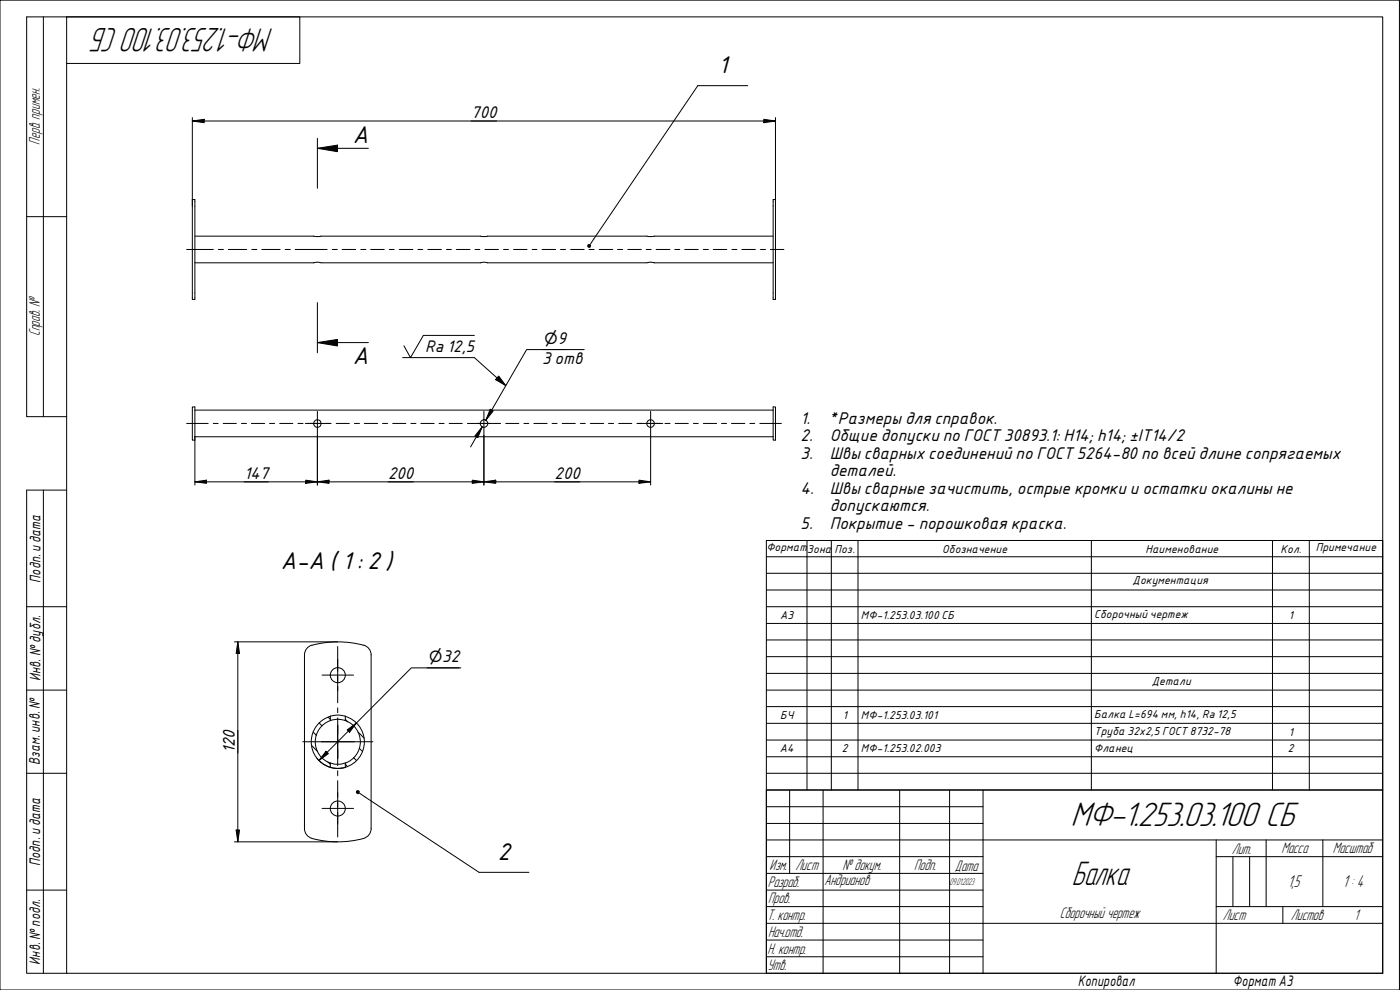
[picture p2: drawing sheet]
<svg xmlns="http://www.w3.org/2000/svg" width="420mm" height="297mm" viewBox="0 0 420 297" stroke-linecap="round" stroke-linejoin="round" font-family="sans-serif">
<g fill="none" stroke="#000" stroke-width=".3">
<path d="M0 0h420v297h-420zM13 5.1v119.9M20 5.1h395v286.9h-395zM20 19h70v-13.9h-82v119.9h12M57.7 36.3l3.6-.5v1zM57.7 35.3v54.5h.8v-29.9h-.8M57.7 36.3h175M224.4 25.7h-15l-32.2 47.6M229.2 35.8l3.5 .5-3.5 .5zM232.7 35.3v54.5h-.7v-29.9h.7M95.3 44.5l6-1v2zM95.3 41.5v15"/>
<path d="M95.3 44.5h15.3M8 65h12M56 74.9h8M58.5 70.9h173.5M58.5 78.9h35.7l.9-.2 1.2 .2h47.9l.8-.2 1.3 .2h47.9l.8-.2 1.3 .2h35.7M65.5 74.9h1.6M68.5 74.9h5.5M75.6 74.9h1.5M78.5 74.9h5.6M85.6 74.9h1.5M88.6 74.9h9.6M99.7 74.9h1.5"/>
<path d="M102.7 74.9h4M108.3 74.9h1.5M111.3 74.9h4M116.8 74.9h1.5M119.8 74.9h4.1M125.4 74.9h1.5M128.4 74.9h4.1M134 74.9h1.4M137 74.9h4M142.6 74.9h1.4M145.5 74.9h4.1M151.1 74.9h1.5"/>
<path d="M154.1 74.9h4.1M159.7 74.9h1.5M162.7 74.9h4.1M168.2 74.9h1.5M171.3 74.9h4M176.8 74.9h1.5M179.8 74.9h4.1M185.4 74.9h1.5M188.4 74.9h4.1M193.9 74.9h1.6M196.9 74.9h4.1M202.5 74.9h1.5"/>
<path d="M205.5 74.9h4.1M211.1 74.9h1.5M214.1 74.9h4M219.6 74.9h1.6M222.6 74.9h4.1M228.2 74.9h1.5M231.2 74.9h4.1M95.3 90.8v15M95.3 102.8l6-1v2zM95.3 102.8h15.3M120.8 107.3h21.6l9.4 8.4M142.4 100.6h-15.3l-3.9 6.7-2-3.6"/>
<path d="M149.7 112.8l2.1 2.9-3.1-1.8zM162.8 104.9h7.1M175.3 104.9h-17.2l-12.3 21.2 1.8-3.1M56 127h6.5M58.5 132.1h-.8v-10h.8v23.4M58.5 123h173.5M58.5 131h173.5M64 127h1.5M67 127h3.9M72.5 127h1.5M75.4 127h4M80.9 127h1.5"/>
<path d="M83.9 127h4M89.4 127h1.5M91.6 127h7.8M95.3 123.4v22.1M100.9 127h3.9M106.4 127h1.5M109.3 127h4M114.8 127h1.5M117.9 127h3.9M123.3 127h1.5M126.3 127h4M131.8 127h1.5"/>
<path d="M134.8 127h3.9M140.3 127h9.9M144.7 128.1l-1.3 3.2-.9-.4zM144.7 128.1l-3.5 6M145.2 123.4v22.1M147.1 122.8l.9 .5-2.2 2.8zM151.8 127h3.9M157.2 127h1.5M160.2 127h4M165.7 127h1.5M168.7 127h4M174.2 127h1.4"/>
<path d="M177.2 127h4M182.6 127h1.6M185.7 127h3.9M191.1 127h7.8M195.3 123.4v22.1M199.6 127h1.5M202.6 127h4M208.1 127h1.5M211.1 127h4M216.5 127h1.6M219.5 127h4M225 127h1.5"/>
<path d="M228 127h6.5M232 122.1h.7v10h-.7zM13 147.1v144.9M20 147.1h-12v144.9h12M58.5 144.6l3.5-.5v.9zM58.5 144.6h136.8M91.8 144.1l3.5 .5-3.5 .4zM95.3 144.6l3.4-.5v.9zM141.7 144.1l3.5 .5-3.5 .4zM145.2 144.6l3.6-.5v.9zM191.8 144.1l3.5 .5-3.5 .4zM230 167.1v-4.9h185v129.8"/>
<path d="M230 167.1v69.9h185h-185v55h185M230 167.1h185M230 172h185M230 177h185M242.2 162.2v74.8M249.5 162.2v74.8M257.5 162.2v74.8M327.5 162.2v74.8M381.9 162.2v74.8M392.9 162.2v74.8M8 182h12M70.4 192.6h30.9"/>
<path d="M71.4 192.6l.5 3.5h-1zM71.4 192.6v60M91.4 196.5v52.1l.2 1.1 .6 1 1.4 .8M91.4 196.5a3.3 3.3 0 0 1 3.5-3.2 29.7 29.7 0 0 1 14.8 .5l1.2 1.1 .5 1.6M101.3 194v16.9M111.4 196.5v52.1a3.4 3.4 0 0 1-3.5 3.3 30 30 0 0 1-14.3-.3M230 182h185M230 187.1h185M230 192h185M230 197h185M8 207.1h12M94 219.6l.9 1"/>
<path d="M95.8 216.9l.8 .9M96.6 202.6h9.5M98.5 215.2l.6 .6M99.1 216.2v-1.3a8.2 8.2 0 0 1 4.5 0v1.3M99.1 216.2a6.9 6.9 0 0 1 4.5 0M99.1 216.2a6.8 6.8 0 0 0-4.5 6.4 6.8 6.8 0 0 0 4.5 6.4M99.1 214.9a8 8 0 0 0-5.7 7.7 8 8 0 0 0 5.7 7.6M101.3 212.4v1.5M101.3 215.4v14.3M103.6 214.9a8 8 0 0 1 5.7 7.7 8 8 0 0 1-5.7 7.6M103.6 215.8l.7 .8M103.6 216.2a6.8 6.8 0 0 1 4.5 6.4 6.8 6.8 0 0 1-4.5 6.4"/>
<path d="M104.2 219l2.8-2.1-2.1 2.8zM107.4 219.6l1.9 1.9M128.1 200.4h9.7M138.3 200.4h-14.9l-27.7 27.8M230 207.1h185M230 202h185M230 212h185M230 217h185M8 232h12M90.9 222.6h21M93.5 223.6l1.8 1.9M95.1 227.5a8 8 0 0 0 6.2 3.1"/>
<path d="M97.9 225.4l.7 .7-2.9 2.1zM98.4 228.6l.7 .7M99.1 230.2a8.2 8.2 0 0 0 4.5 0M99.1 230.2v-1.3a6.9 6.9 0 0 0 4.5 0v1.3M101.3 231.3v1.5M101.3 234.2v16.9M103.6 230.2l-2.1 .4M103.6 229.3l.7 .7M106.1 227.3l.9 .9M107.8 224.5l1 1M107.9 238l35.9 23.7h15M230 232h185"/>
<path d="M230 222h185M230 227.1h185M237 237v25.1M247 237v55M270 237v55M285 237v55M295 237v55M70.4 252.6h30.9M70.9 249h1l-.5 3.6zM96.6 242.6h9.5M230 257h65M230 252h185"/>
<path d="M230 242h65M230 247.1h65M365 257h50M365 252v40M370 257v15M375 257v15M380 252v20M397 252v20M8 267.1h12M230 272h65M230 277h185M230 262.1h65"/>
<path d="M230 267.1h65M365 272h50M385 272v5M230 282.1h65M230 287.1h65"/>
<circle cx="95.2" cy="127.1" r="1.11"/>
<circle cx="145.3" cy="127.1" r="1.11"/>
<circle cx="195.2" cy="127.1" r="1.11"/>
<circle cx="101.4" cy="202.6" r="2.25"/>
<circle cx="101.4" cy="242.6" r="2.25"/>
</g>
<g fill="#000">
<path d="M57.7 36.3l3.6-.5v1z" fill-rule="evenodd"/>
<path d="M229.2 35.8l3.5 .5-3.5 .5z" fill-rule="evenodd"/>
<path d="M95.3 44.5l6-1v2z" fill-rule="evenodd"/>
<path d="M176.3 73.5l.4-.3 .5 .1 .2 .3-.1 .6-.4 .2-.4-.1-.3-.4z" fill-rule="evenodd"/>
<path d="M95.3 102.8l6-1v2z" fill-rule="evenodd"/>
<path d="M149.7 112.8l2.1 2.9-3.1-1.8z" fill-rule="evenodd"/>
<path d="M144.7 128.1l-1.3 3.2-.9-.4z" fill-rule="evenodd"/>
<path d="M147.1 122.8l.9 .5-2.2 2.8z" fill-rule="evenodd"/>
<path d="M58.5 144.6l3.5-.5v.9z" fill-rule="evenodd"/>
<path d="M91.8 144.1l3.5 .5-3.5 .4z" fill-rule="evenodd"/>
<path d="M95.3 144.6l3.4-.5v.9z" fill-rule="evenodd"/>
<path d="M141.7 144.1l3.5 .5-3.5 .4z" fill-rule="evenodd"/>
<path d="M145.2 144.6l3.6-.5v.9z" fill-rule="evenodd"/>
<path d="M191.8 144.1l3.5 .5-3.5 .4z" fill-rule="evenodd"/>
<path d="M71.4 192.6l.5 3.5h-1z" fill-rule="evenodd"/>
<path d="M104.2 219l2.8-2.1-2.1 2.8z" fill-rule="evenodd"/>
<path d="M97.9 225.4l.7 .7-2.9 2.1z" fill-rule="evenodd"/>
<path d="M106.9 237.3l.4-.3 .5 .2 .2 .3-.1 .5-.4 .3-.4-.1-.3-.4z" fill-rule="evenodd"/>
<path d="M70.9 249h1l-.5 3.6z" fill-rule="evenodd"/>
</g>
<g font-size="10.7">
<text x="82.1" y="8.5" transform="rotate(180 82.1 8.5)">МФ-1.253.03.100 СБ</text>
<text x="321.4" y="248">МФ-1.253.03.100 СБ</text>
<text x="321.7" y="265.5">Балка</text>
</g>
<g font-size="7">
<text x="215.6" y="22">1</text>
<text x="105.9" y="43">A</text>
<text x="105.9" y="109.3">A</text>
<text x="84.3" y="170.7">A-A ( 1 : 2 )</text>
<text x="149.4" y="258">2</text>
</g>
<g font-size="5.4">
<text x="386.5" y="266">1,5</text>
<text x="403" y="266.2">1 : 4</text>
</g>
<g font-size="4.9">
<text x="141.4" y="35.4">700</text>
<text x="162.8" y="103.2">⌀9</text>
<text x="162.8" y="109.3">3отв</text>
<text x="240.3" y="127.1">1.</text>
<text x="249" y="127.1">*Размеры для справок.</text>
<text x="240.3" y="132.4">2.</text>
<text x="240.3" y="137.6">3.</text>
<text x="249" y="137.6">Швы сварных соединений по ГОСТ5264-80 по всей длине сопрягаемых</text>
<text x="249" y="132.4">Общие допуски по ГОСТ30893.1: Н14; h14; ±IT14/2</text>
<text x="73.3" y="143.6">147</text>
<text x="116.5" y="143.7">200</text>
<text x="166.4" y="143.7">200</text>
<text x="249" y="142.9">деталей.</text>
<text x="240.3" y="148.1">4.</text>
<text x="249" y="148.1">Швы сварные зачистить, острые кромки и остатки окалины не</text>
<text x="249" y="153.3">допускаются.</text>
<text x="240.3" y="158.6">5.</text>
<text x="249" y="158.6">Покрытие - порошковая краска.</text>
<text x="128.1" y="198.7">⌀32</text>
<text x="70.5" y="226" transform="rotate(-90 70.5 226)">120</text>
</g>
<g font-size="4.8">
<text x="11.9" y="43.4" transform="rotate(-90 11.9 43.4)">Перв. примен.</text>
<text x="12" y="100.9" transform="rotate(-90 12 100.9)">Справ. №</text>
<text x="127.6" y="105.5">Ra 12,5</text>
<text x="369.7" y="256.1">Лит.</text>
<text x="384.6" y="256.1">Масса</text>
<text x="400" y="256.1">Масштаб</text>
<text x="230.9" y="261.1">Изм.</text>
<text x="238.7" y="261.1">Лист</text>
<text x="252.9" y="261">№ докум.</text>
<text x="274.4" y="261.2">Подп.</text>
<text x="286.6" y="261.3">Дата</text>
<text x="230.4" y="266.2">Разраб.</text>
<text x="247.4" y="265.7">Андрианов</text>
<text x="230.6" y="271.1">Пров.</text>
<text x="318.1" y="275.6">Сборочный чертеж</text>
<text x="230.3" y="276.1">Т. контр.</text>
<text x="230.5" y="281.1">Нач.отд.</text>
<text x="367" y="276.1">Лист</text>
<text x="387.4" y="276.1">Листов</text>
<text x="406.4" y="276">1</text>
<text x="230.4" y="286.1">Н. контр.</text>
<text x="230.3" y="291.1">Утв.</text>
</g>
<g font-size="4.4">
<text x="12.2" y="174.8" transform="rotate(-90 12.2 174.8)">Подп. идата</text>
<text x="12.2" y="204.3" transform="rotate(-90 12.2 204.3)">Инв. №дубл.</text>
<text x="12" y="229.5" transform="rotate(-90 12 229.5)">Взам. инв. №</text>
<text x="12.1" y="259.8" transform="rotate(-90 12.1 259.8)">Подп. идата</text>
<text x="12.1" y="289.4" transform="rotate(-90 12.1 289.4)">Инв. №подл.</text>
<text x="323.5" y="295.8">Копировал</text>
<text x="370" y="295.7">Формат A3</text>
</g>
<g font-size="3.3">
<text x="230" y="165.4">ФорматЗона</text>
<text x="250.4" y="165.8">Поз.</text>
<text x="282.8" y="165.8">Обозначение</text>
<text x="343.8" y="165.8">Наименование</text>
<text x="384.3" y="165.8">Кол.</text>
<text x="394.9" y="165.4">Примечание</text>
<text x="339.9" y="175.4">Документация</text>
<text x="234.1" y="185.7">А3</text>
<text x="258.4" y="185.7">МФ-1.253.03.100 СБ</text>
<text x="328.4" y="185.4">Сборочный чертеж</text>
<text x="386.8" y="185.7">1</text>
<text x="345.7" y="205.5">Детали</text>
<text x="234.1" y="215.8">БЧ</text>
<text x="252.9" y="215.8">1</text>
<text x="258.4" y="215.8">МФ-1.253.03.101</text>
<text x="328.4" y="215.5">Балка L=694 мм, h14, Ra 12,5</text>
<text x="328.4" y="220.4">Труба 32х2,5 ГОСТ8732-78</text>
<text x="386.8" y="220.7">1</text>
<text x="234" y="225.7">А4</text>
<text x="252.7" y="225.7">2</text>
<text x="258.4" y="225.7">МФ-1.253.02.003</text>
<text x="328.4" y="225.5">Фланец</text>
<text x="386.5" y="225.7">2</text>
</g>
<text font-size="3" x="285" y="265.5">09.01.2023</text>
</svg>
